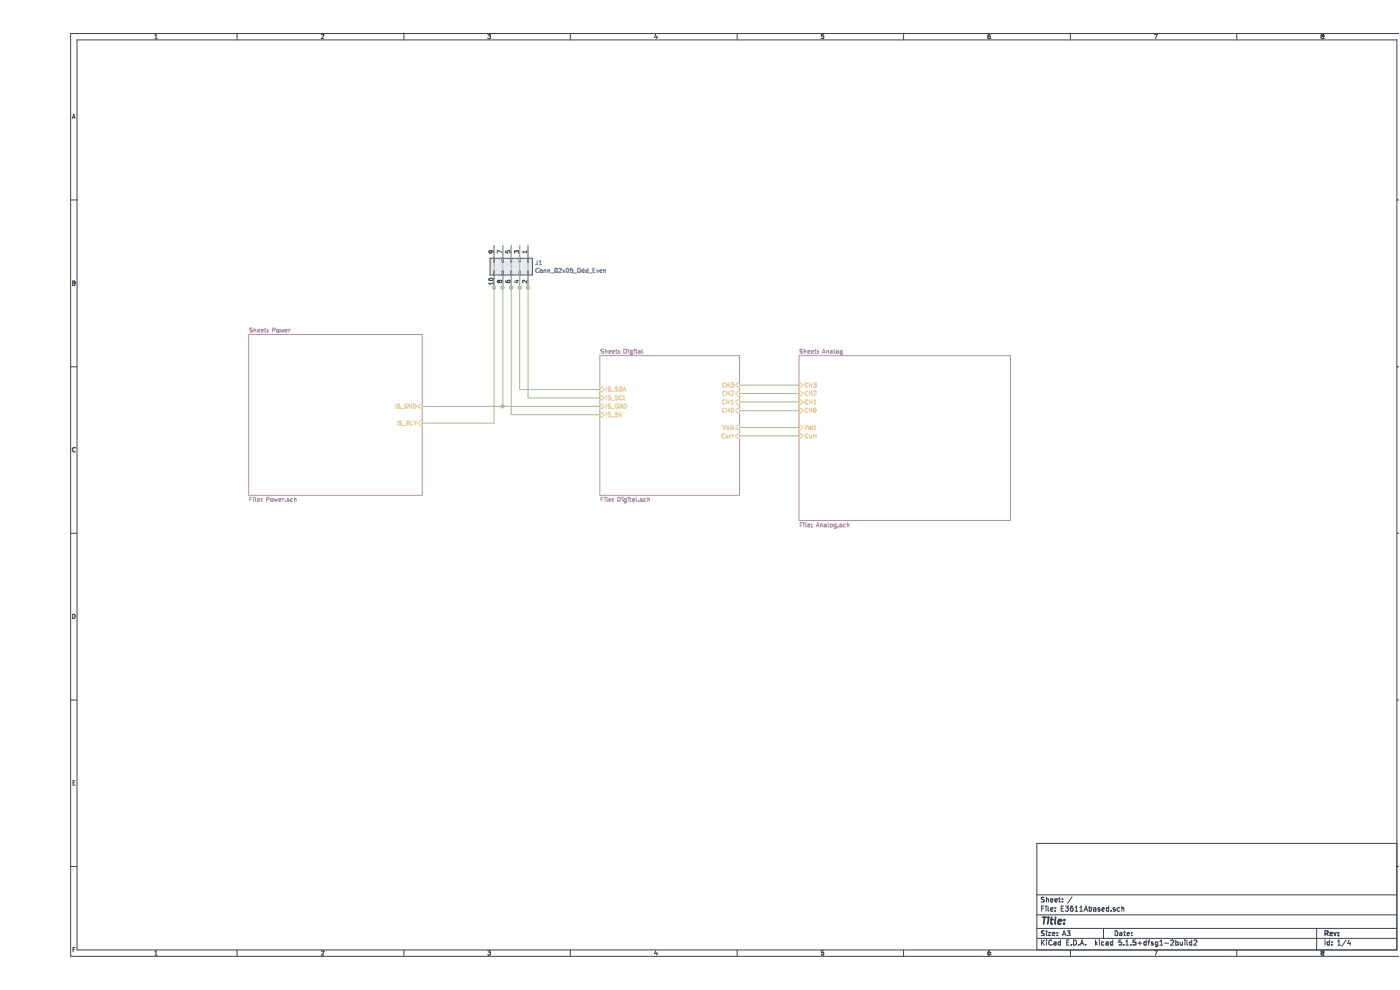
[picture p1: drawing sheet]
EESchema Schematic File Version 4
EELAYER 30 0
EELAYER END
$Descr A3 16535 11693
encoding utf-8
Sheet 1 4
Title ""
Date ""
Rev ""
Comp ""
Comment1 ""
Comment2 ""
Comment3 ""
Comment4 ""
$EndDescr
$Sheet
S 9000 4200 2500 1950
U 5FE1F6E2
F0 "Analog" 50
F1 "Analog.sch" 50
F2 "CH3" I L 9000 4550 50 
F3 "CH2" I L 9000 4650 50 
F4 "CH1" I L 9000 4750 50 
F5 "CH0" I L 9000 4850 50 
F6 "Volt" I L 9000 5050 50 
F7 "Curr" I L 9000 5150 50 
$EndSheet
$Sheet
S 2500 3950 2050 1900
U 6007D2AC
F0 "Power" 50
F1 "Power.sch" 50
F2 "IS_GND" I R 4550 4800 50 
F3 "IS_RLY" I R 4550 5000 50 
$EndSheet
$Sheet
S 6650 4200 1650 1650
U 5FF10DE2
F0 "Digital" 50
F1 "Digital.sch" 50
F2 "CH3" I R 8300 4550 50 
F3 "CH2" I R 8300 4650 50 
F4 "CH1" I R 8300 4750 50 
F5 "CH0" I R 8300 4850 50 
F6 "Volt" I R 8300 5050 50 
F7 "Curr" I R 8300 5150 50 
F8 "IS_GND" I L 6650 4800 50 
F9 "IS_5V" I L 6650 4900 50 
F10 "IS_SDA" I L 6650 4600 50 
F11 "IS_SCL" I L 6650 4700 50 
$EndSheet
Wire Wire Line
	8300 4550 9000 4550
Wire Wire Line
	8300 4650 9000 4650
Wire Wire Line
	9000 4750 8300 4750
Wire Wire Line
	8300 4850 9000 4850
Wire Wire Line
	9000 5050 8300 5050
Wire Wire Line
	8300 5150 9000 5150
Wire Wire Line
	4550 4800 5500 4800
$Comp
L Connector_Generic:Conn_02x05_Odd_Even J1
U 1 1
P 5600 3100
F 0 "J1" V 5604 3380 50  0000 L CNN
F 1 "Conn_02x05_Odd_Even" V 5695 3380 50  0000 L CNN
F 2 "Connector_IDC:IDC-Header_2x05_P2.54mm_Vertical" H 5600 3100 50  0001 C CNN
F 3 "~" H 5600 3100 50  0001 C CNN
	1    5600 3100
	0    1    1    0   
$EndComp
Wire Wire Line
	4550 5000 5400 5000
Wire Wire Line
	5400 5000 5400 3400
Wire Wire Line
	5400 3400 5400 2900
Connection ~ 5400 3400
Wire Wire Line
	5500 2900 5500 3400
Wire Wire Line
	5500 3400 5500 4800
Connection ~ 5500 3400
Connection ~ 5500 4800
Wire Wire Line
	5500 4800 6650 4800
Wire Wire Line
	6650 4900 5600 4900
Wire Wire Line
	5600 4900 5600 3400
Wire Wire Line
	5600 3400 5600 2900
Connection ~ 5600 3400
Wire Wire Line
	5700 2900 5700 3400
Wire Wire Line
	5700 3400 5700 4600
Wire Wire Line
	5700 4600 6650 4600
Connection ~ 5700 3400
Wire Wire Line
	5800 4700 5800 3400
Wire Wire Line
	5800 4700 6650 4700
Wire Wire Line
	5800 3400 5800 2900
Connection ~ 5800 3400
$EndSCHEMATC
